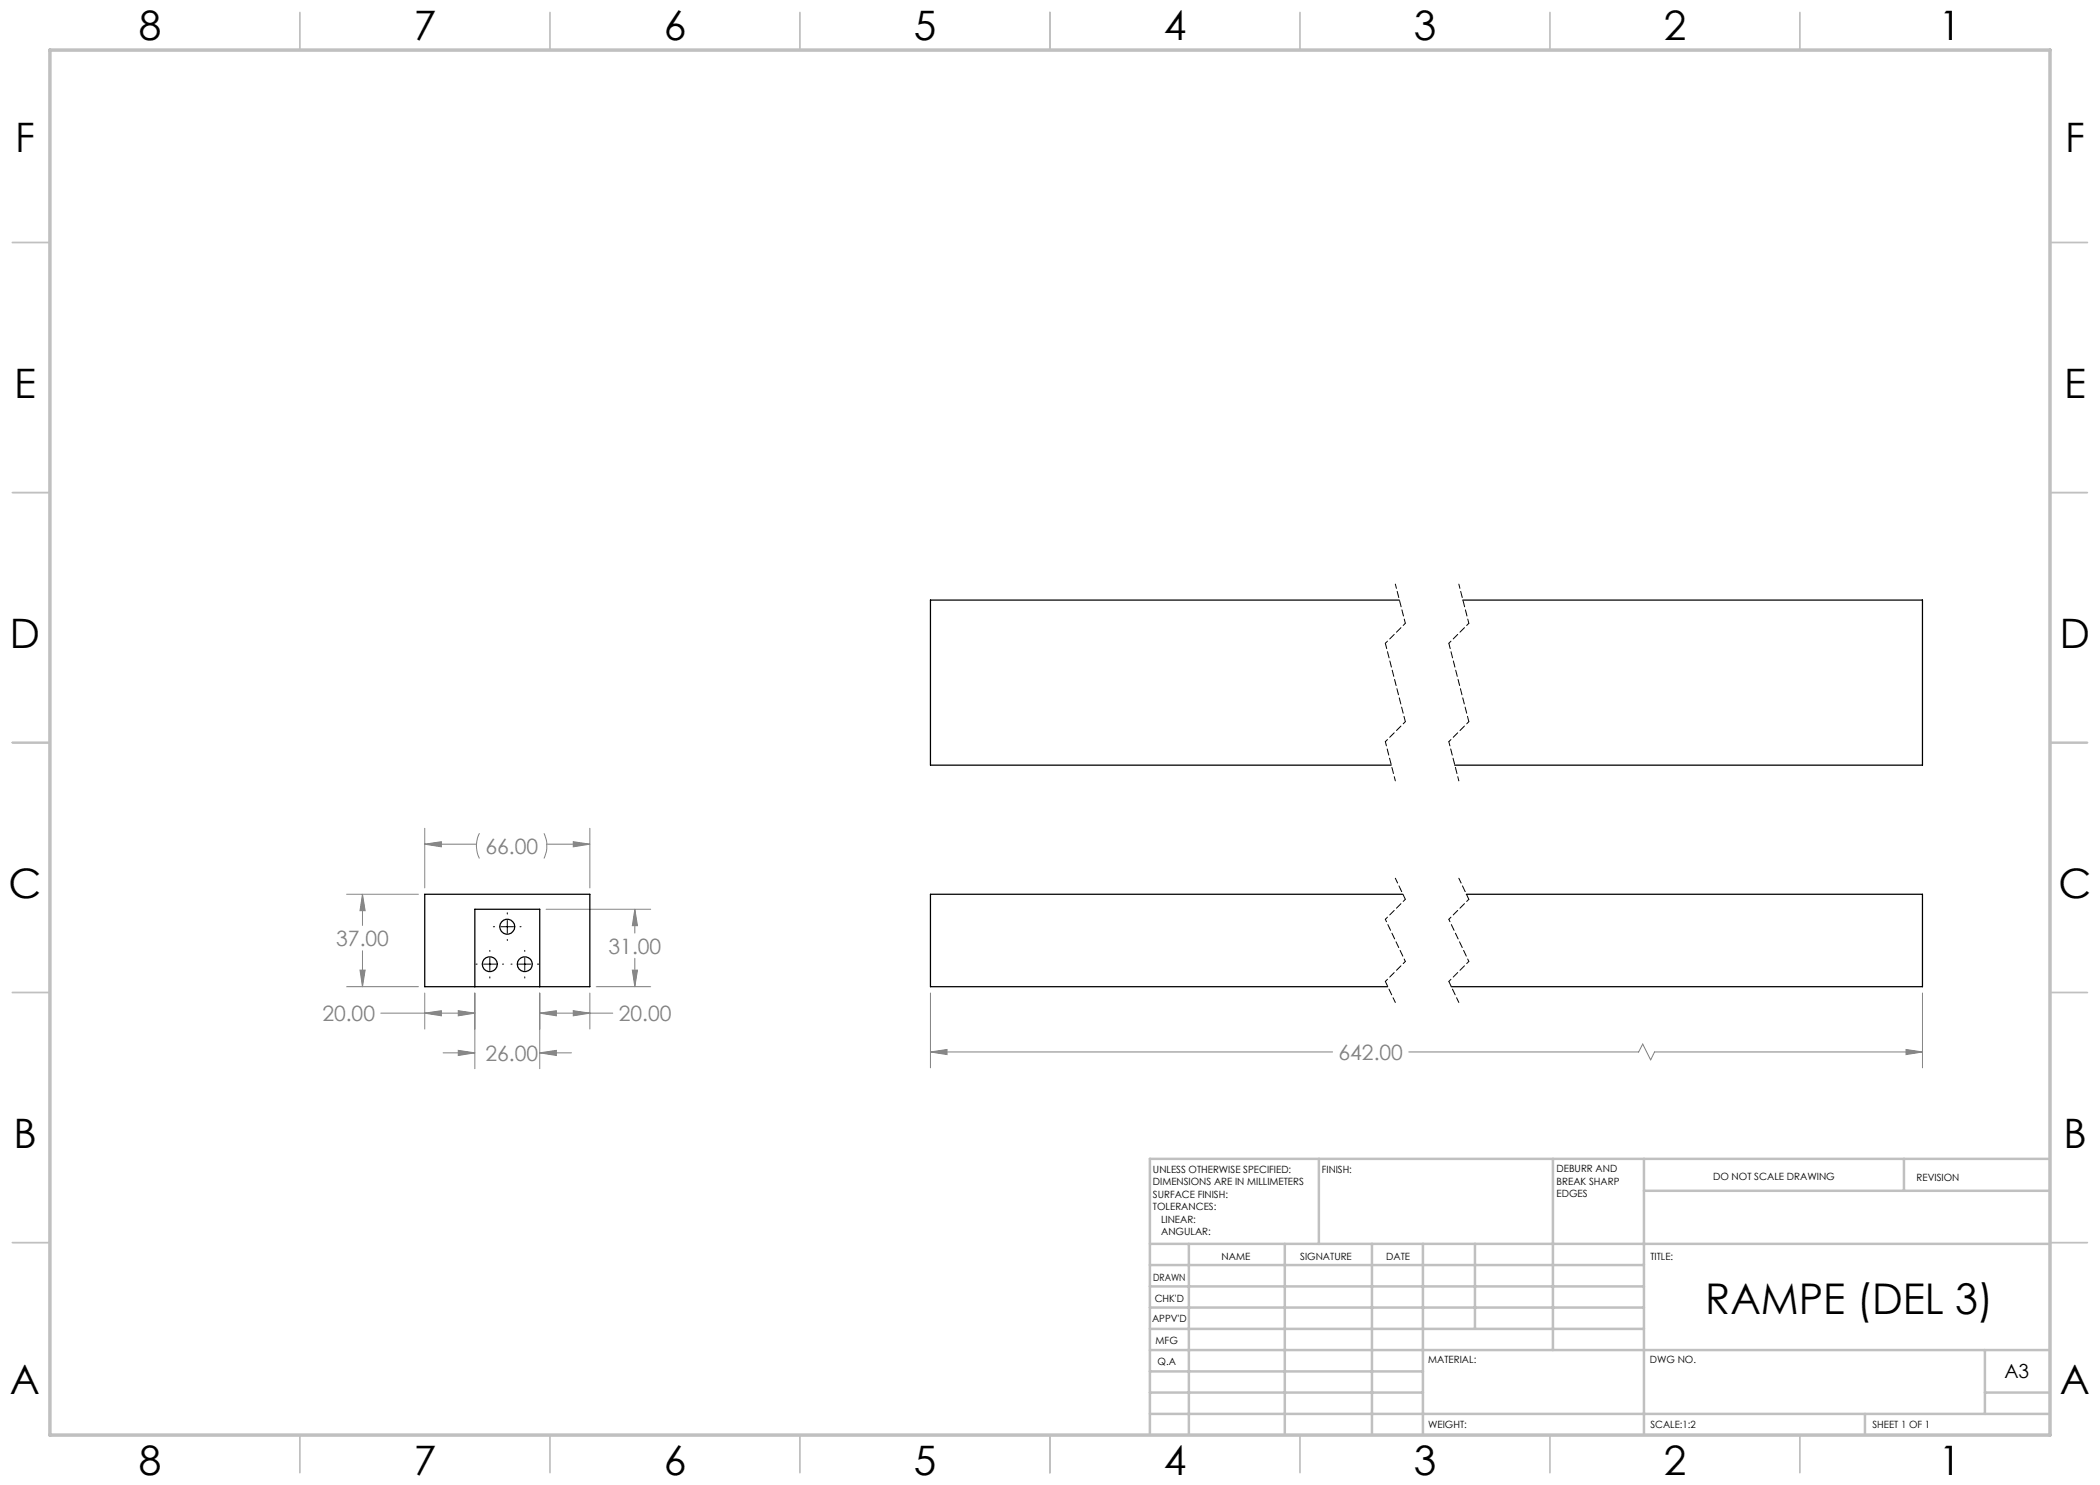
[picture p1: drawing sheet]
<svg xmlns="http://www.w3.org/2000/svg" width="420mm" height="297mm" viewBox="0 0 420 297" stroke-linecap="round" stroke-linejoin="round" font-family="sans-serif">
<g fill="none" stroke="#808080" stroke-width=".2">
<path d="M69.3 178.9h14.4M72.5 178.9l.5 3.2h-1zM72.5 178.9v6.2M84.9 168.8l3.4-.5v1.1zM84.9 165.7v11.9M84.9 168.8h10.4M95.9 166.6a5.6 5.6 0 0 0 0 5.1M108.8 166.6a5.9 5.9 0 0 1 0 5.1M109.4 168.8h8.6M114.7 168.3l3.3 .5-3.3 .6zM118 165.7v11.9M69.3 197.3h14.4"/>
<path d="M72 194h1l-.5 3.3zM72.5 190.1v7.2M84.9 198.6v7.2M95 198.6v15.1M107.9 198.6v15.1M109.2 181.9h20.9M118 198.6v7.2M119.2 197.3h10.9M126.5 194h1l-.5 3.3zM127 181.9l.5 3.2h-1zM127 181.9v4.7M127 191.7v5.6"/>
<path d="M186.1 198.6v15M384.5 198.6v15M76.2 202.6h18.8M84.9 202.6l3.4-.5v1.1zM88.6 210.6h6.4M91.7 202.1l3.3 .5-3.3 .6zM91.7 210.1l3.3 .5-3.3 .5zM107.9 210.6l3.4-.5v1zM107.9 202.6l3.4-.5v1.1zM107.9 202.6h14.7M107.9 210.6h6.4M114.7 202.1l3.3 .5-3.3 .6z"/>
<path d="M186.1 210.4l3.3-.5v1zM186.1 210.4h80.4M281.8 210.4h45.9l.8-1.6 1.6 3.2 .8-1.6h53.6M381.2 209.9l3.3 .5-3.3 .5z"/>
</g>
<g fill="none" stroke="#000" stroke-width=".2">
<path d="M95.2 192.8h.2M96.7 192.8h2.5M98 190.1v.2M98 191.6v2.5M98 195.4v.2M98.7 185.3h.2M100.2 185.3h2.5M100.5 192.8h.2M101.5 182.6v.2M101.5 184.1v2.5M101.5 187.9v.2M102.2 192.8h.2"/>
<path d="M103.7 192.8h2.5M104 185.3h.2M105 190.1v.2M105 191.6v2.5M105 195.4v.2M107.5 192.8h.2"/>
</g>
<path d="M277.1 128.7l4 15.6M289.8 128.7l4 15.6M279.1 175.6l2 4.3M291.8 175.6l2 4.3M277.1 196.3l2 4.2M289.8 196.3l2 4.2" fill="none" stroke="#000" stroke-width=".2" stroke-dasharray="1.3 .6" stroke-dashoffset=".2"/>
<path d="M281.1 124.7l-4 4M293.8 124.7l-4 4M281.1 144.3l-4 4M293.8 144.3l-4 4M281.1 179.9l-4 4M293.8 179.9l-4 4M277.1 183.9l4 8.4M281.1 192.3l-4 4M289.8 183.9l4 8.4M293.8 192.3l-4 4" fill="none" stroke="#000" stroke-width=".2" stroke-dasharray="1.3 .6" stroke-dashoffset=".7"/>
<path d="M279.1 116.8l2 7.9M291.8 116.8l2 7.9M277.1 148.3l2 7.9M289.8 148.3l2 7.9" fill="none" stroke="#000" stroke-width=".2" stroke-dasharray="1.3 .6" stroke-dashoffset=".4"/>
<g fill="none" stroke="#c0c0c0" stroke-width=".35">
<path d="M60 2.5v7.5M110 2.5v7.5M160 2.5v7.5M210 2.5v7.5M260 2.5v7.5M310 2.5v7.5M360 2.5v7.5M2.5 48.5h7.5M410 48.5h7.5M2.5 98.5h7.5M410 98.5h7.5M2.5 148.5h7.5"/>
<path d="M410 148.5h7.5M2.5 198.5h7.5M410 198.5h7.5M2.5 248.5h7.5M410 248.5h7.5M60 287v7.5M110 287v7.5M160 287v7.5M210 287v7.5M260 287v7.5M310 287v7.5M360 287v7.5"/>
</g>
<g fill="none" stroke="#c0c0c0" stroke-width=".5">
<path d="M263.8 231.8v17M310.6 231.8v38.2M328.8 231.8v55.2M328.8 238.2h81.2M380.8 231.8v6.4M410 231.8h-180v55.2M230 248.8h180M230 257.3h98.8M230 253h98.8M237.8 248.8v38.2M257 248.8v38.2M274.4 248.8v38.2"/>
<path d="M284.6 248.8v38.2M295 248.8v17M230 265.8h98.8M230 261.5h98.8M230 278.5h54.6M230 274.3h54.6M230 270h180M397 278.5h13M397 270v12.8M230 282.8h180M373 282.8v4.2"/>
</g>
<path d="M10 10h400v277h-400z" fill="none" stroke="#c0c0c0" stroke-width=".7"/>
<path d="M84.9 168.8l3.4-.5v1.1zM114.7 168.3l3.3 .5-3.3 .6zM91.7 202.1l3.3 .5-3.3 .6zM84.9 202.6l3.4-.5v1.1zM127 181.9l.5 3.2h-1zM126.5 194h1l-.5 3.3zM91.7 210.1l3.3 .5-3.3 .5zM107.9 210.6l3.4-.5v1zM107.9 202.6l3.4-.5v1.1zM114.7 202.1l3.3 .5-3.3 .6zM72 194h1l-.5 3.3zM72.5 178.9l.5 3.2h-1zM186.1 210.4l3.3-.5v1zM381.2 209.9l3.3 .5-3.3 .5z" fill="#808080"/>
<g fill="none" stroke="#000" stroke-width=".25">
<path d="M279.9 120h-93.8v33h92.1M292.6 120h91.9v33h-93.6M84.9 178.9h33.1v18.4h-33.1zM280.6 178.9h-94.5v18.4h91.4M293.3 178.9h91.2v18.4h-94.3M95 197.3v-15.4h12.9v15.4"/>
<circle cx="98" cy="192.8" r="1.5"/>
<circle cx="101.4" cy="185.3" r="1.49"/>
<circle cx="105" cy="192.8" r="1.48"/>
</g>
<text font-size="8.5" x="341.1" y="262.9">RAMPE (DEL 3)</text>
<g font-size="8.1">
<text x="27.8" y="8">8</text>
<text x="82.8" y="8">7</text>
<text x="132.8" y="8">6</text>
<text x="182.8" y="8">5</text>
<text x="232.8" y="8">4</text>
<text x="282.8" y="8">3</text>
<text x="332.8" y="8">2</text>
<text x="387.8" y="8">1</text>
<text x="3" y="30.4">F</text>
<text x="413" y="30.4">F</text>
<text x="2.8" y="79.6">E</text>
<text x="412.8" y="79.6">E</text>
<text x="2" y="129.6">D</text>
<text x="412" y="129.6">D</text>
<text x="1.7" y="179.6">C</text>
<text x="411.7" y="179.6">C</text>
<text x="2.7" y="229.6">B</text>
<text x="412.7" y="229.6">B</text>
<text x="2" y="278.9">A</text>
<text x="412" y="278.9">A</text>
<text x="27.8" y="295">8</text>
<text x="82.8" y="295">7</text>
<text x="132.8" y="295">6</text>
<text x="182.8" y="295">5</text>
<text x="232.8" y="295">4</text>
<text x="282.8" y="295">3</text>
<text x="332.8" y="295">2</text>
<text x="387.8" y="295">1</text>
</g>
<g font-size="4.2" fill="#808080">
<text x="97.1" y="170.7">66.00</text>
<text x="67.2" y="189.2">37.00</text>
<text x="121.7" y="190.7">31.00</text>
<text x="64.5" y="204.2">20.00</text>
<text x="123.7" y="204.2">20.00</text>
<text x="97.1" y="212.2">26.00</text>
<text x="267.7" y="212">642.00</text>
</g>
<text font-size="3.9" x="400.9" y="275.5">A3</text>
<g font-size="2">
<text x="230.6" y="234.6">UNLESS OTHERWISE SPECIFIED:</text>
<text x="230.6" y="237.1">DIMENSIONS ARE IN MILLIMETERS</text>
<text x="230.6" y="239.6">SURFACE FINISH:</text>
<text x="264.4" y="234.6">FINISH:</text>
<text x="311.3" y="234.5">DEBURR AND</text>
<text x="311.3" y="237">BREAK SHARP</text>
<text x="311.3" y="239.5">EDGES</text>
<text x="342.6" y="236">DO NOT SCALE DRAWING</text>
<text x="383.3" y="236.2">REVISION</text>
<text x="230.6" y="242.1">TOLERANCES:</text>
<text x="232.2" y="244.6">LINEAR:</text>
<text x="232.2" y="247.1">ANGULAR:</text>
<text x="244.3" y="252">NAME</text>
<text x="260" y="251.9">SIGNATURE</text>
<text x="277.2" y="251.9">DATE</text>
<text x="330.1" y="251.9">TITLE:</text>
<text x="230.6" y="256.1">DRAWN</text>
<text x="230.9" y="260.3">CHK'D</text>
<text x="230.4" y="264.4">APPV'D</text>
<text x="231.1" y="268.8">MFG</text>
<text x="231.5" y="273">Q.A</text>
<text x="285.6" y="272.5">MATERIAL:</text>
<text x="330" y="272.5">DWG NO.</text>
<text x="285.6" y="285.5">WEIGHT:</text>
<text x="330.1" y="285.6">SCALE:1:2</text>
<text x="374.5" y="285.6">SHEET 1 OF 1</text>
</g>
</svg>
